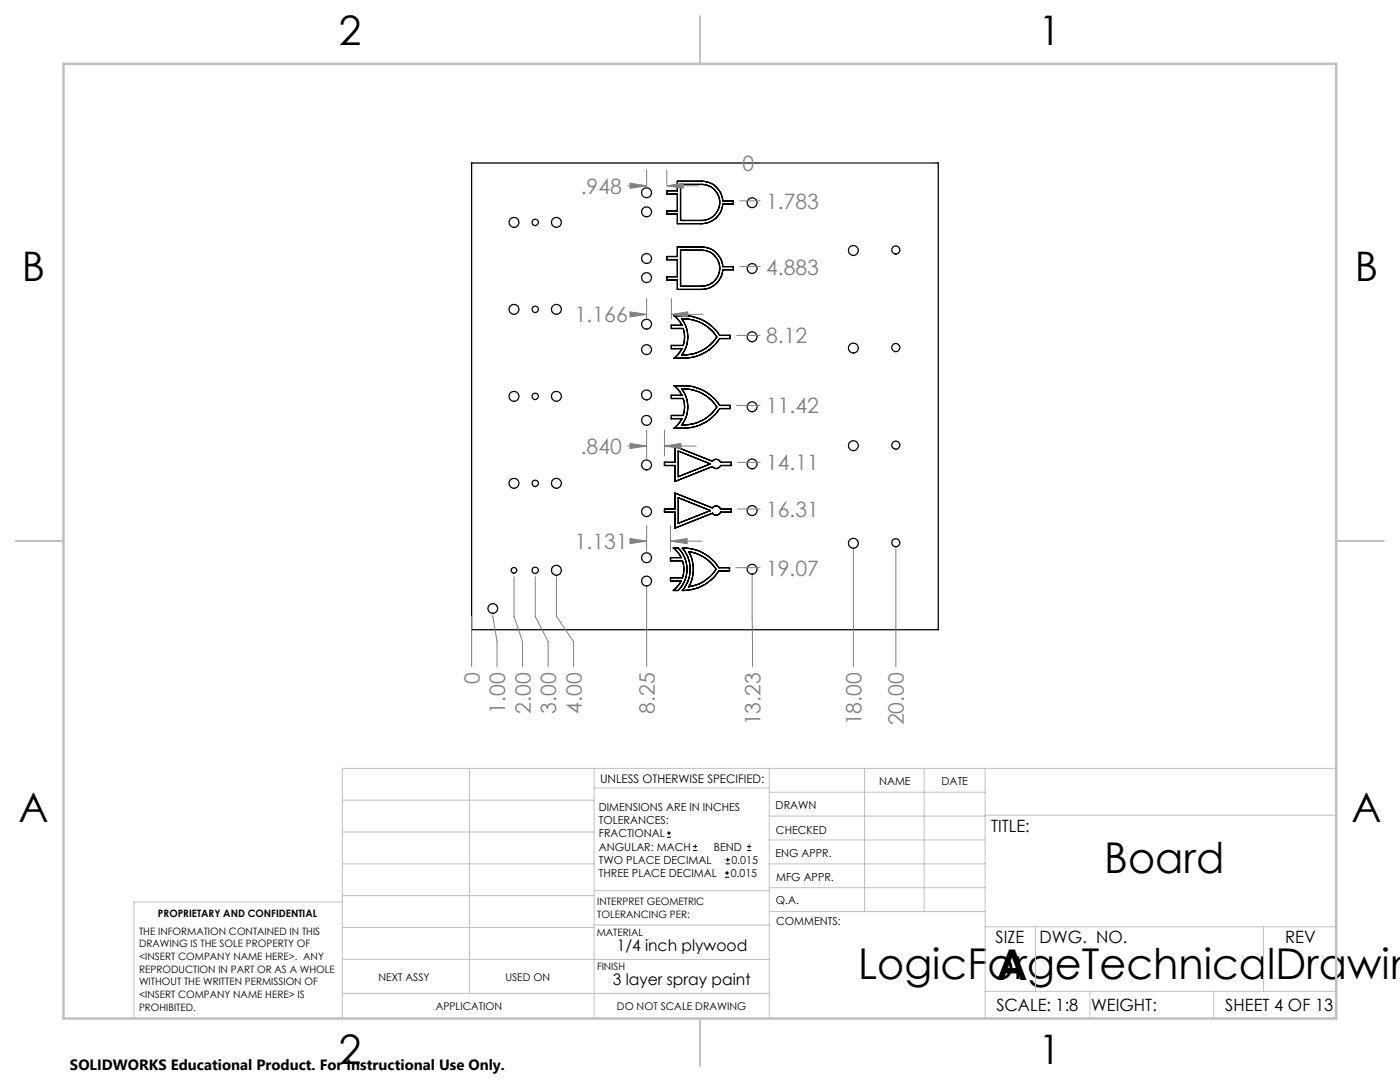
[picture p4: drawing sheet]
<svg xmlns="http://www.w3.org/2000/svg" width="279mm" height="216mm" viewBox="0 0 279 216" stroke-linecap="round" stroke-linejoin="round" font-family="sans-serif">
<g fill="none" stroke="#000" stroke-width=".25">
<path d="M94.1 32.5h93.2v93.2h-93.2zM133.1 38.1h2.1v-1.9h4.9a4.2 4.2 0 0 1 4.2 3.9h2.1v.6h-2.1a4.2 4.2 0 0 1-4.2 3.9h-4.9v-1.9h-2.1v-.6h2.1v-3.4h-2.1zM135.8 36.8h4.3a3.6 3.6 0 0 1 3.6 3.6 3.6 3.6 0 0 1-3.6 3.6h-4.3zM133.1 51.2h2.1v-1.9h4.9a4.2 4.2 0 0 1 4.2 3.9h2.1v.6h-2.1a4.2 4.2 0 0 1-4.2 3.9h-4.9v-1.9h-2.1v-.6h2.1v-3.4h-2.1zM135.8 49.9h4.3a3.6 3.6 0 0 1 3.6 3.6 3.6 3.6 0 0 1-3.6 3.6h-4.3zM134.5 63a9.3 9.3 0 0 1 8.7 3.3l.4 .6h2.1v.7h-2.1a8.5 8.5 0 0 1-7 3.9h-2.1l.7-.7 .9-1.2h-2.1v-.7h2.3a5.2 5.2 0 0 0 0-3.4h-2.3v-.6h2.1l-.9-1.3zM134.5 77a9.3 9.3 0 0 1 8.7 3.3l.4 .6h2.1v.6h-2.1a8.5 8.5 0 0 1-7 3.9h-2.1l.7-.6 .9-1.3h-2.1v-.6h2.3a5.2 5.2 0 0 0 0-3.4h-2.3v-.6h2.1l-.9-1.3zM136 77.6a7.7 7.7 0 0 1 7.1 3.6 7.9 7.9 0 0 1-7.1 3.6 5.8 5.8 0 0 0 0-7.2zM136 63.6a7.7 7.7 0 0 1 7.1 3.6 7.9 7.9 0 0 1-7.1 3.6 5.8 5.8 0 0 0 0-7.2zM134.7 98.4l7.5 3a.95 .95 0 0 1 1.6 .2h2.1v.6h-2.1a.95 .95 0 0 1-1.6 .2l-7.5 3v-3.2h-2.1v-.6h2.1zM134.7 89.1l7.5 2.9a.95 .95 0 0 1 1.6 .3h2.1v.6h-2.1a.95 .95 0 0 1-1.6 .2l-7.5 3v-3.2h-2.1v-.6h2.1zM135.4 90l6.4 2.6-6.4 2.5z"/>
<path d="M135.4 99.3l6.4 2.6-6.4 2.5zM134.4 109.4h.9a5.9 5.9 0 0 1 0 8.4h-.9l1.1-1.1 .4-.8h-2.1v-.6h2.4a5.2 5.2 0 0 0 0-3.4h-2.4v-.6h2.1l-.4-.8zM136.2 109.4a8.4 8.4 0 0 1 7.3 3.9h2.1v.6h-2.1a8.6 8.6 0 0 1-7.3 3.9 6.5 6.5 0 0 0 0-8.4zM137.4 110.1a7.8 7.8 0 0 1 5.5 3.5 8 8 0 0 1-5.5 3.5 7.1 7.1 0 0 0 0-7z"/>
<circle cx="129" cy="38.5" r=".99"/>
<circle cx="102.6" cy="44.4" r=".99"/>
<circle cx="106.8" cy="44.4" r=".64"/>
<circle cx="111" cy="44.4" r=".99"/>
<circle cx="129" cy="42.3" r=".99"/>
<circle cx="129" cy="55.4" r=".99"/>
<circle cx="129" cy="51.6" r=".99"/>
<circle cx="150.1" cy="40.4" r=".98"/>
<circle cx="150.1" cy="53.6" r=".98"/>
<circle cx="170.3" cy="50" r=".99"/>
<circle cx="178.8" cy="49.9" r=".81"/>
<circle cx="102.6" cy="79.1" r=".99"/>
<circle cx="102.6" cy="61.7" r=".99"/>
<circle cx="106.8" cy="61.7" r=".64"/>
<circle cx="106.8" cy="79.1" r=".64"/>
<circle cx="111" cy="79.1" r=".99"/>
<circle cx="111" cy="61.7" r=".99"/>
<circle cx="129" cy="78.8" r=".99"/>
<circle cx="129" cy="69.8" r=".98"/>
<circle cx="129" cy="64.7" r=".98"/>
<circle cx="150.1" cy="67.2" r=".99"/>
<circle cx="170.3" cy="69.5" r=".99"/>
<circle cx="178.8" cy="69.4" r=".81"/>
<circle cx="102.6" cy="96.4" r=".99"/>
<circle cx="106.8" cy="96.4" r=".64"/>
<circle cx="111" cy="96.4" r=".99"/>
<circle cx="129" cy="92.8" r=".99"/>
<circle cx="129" cy="83.9" r=".99"/>
<circle cx="150.1" cy="92.6" r=".99"/>
<circle cx="150.1" cy="81.2" r=".99"/>
<circle cx="170.3" cy="88.9" r=".99"/>
<circle cx="178.8" cy="88.8" r=".81"/>
<circle cx="102.6" cy="113.8" r=".56"/>
<circle cx="106.8" cy="113.8" r=".64"/>
<circle cx="111" cy="113.8" r=".99"/>
<circle cx="129" cy="102.1" r=".99"/>
<circle cx="129" cy="115.9" r=".98"/>
<circle cx="129" cy="111.3" r=".98"/>
<circle cx="150.1" cy="101.9" r=".99"/>
<circle cx="150.1" cy="113.6" r=".98"/>
<circle cx="170.3" cy="108.4" r=".99"/>
<circle cx="178.8" cy="108.3" r=".81"/>
<circle cx="98.3" cy="121.4" r=".96"/>
</g>
<g fill="none" stroke="#000" stroke-width=".2">
<path d="M133.1 167.1h.8M133.1 166.2h.8M133.5 165.8v.9M138.3 169.7h.8M138.3 168.9h.8M138.7 168.5v.8M144.7 175h.8M144.7 174.2h.8M144.8 172.4h.9M144.8 171.6h.9M145.1 173.8v.8M145.2 171.1v.9"/>
<path d="M149.1 169.7h.8M149.1 168.9h.8M149.5 168.5v.8"/>
</g>
<g fill="none" stroke="#808080" stroke-width=".2">
<path d="M125.3 37.1h3.7M125.7 36.5l3.3 .6-3.3 .5zM129 33.9v3.3M133.1 37.1l3.2-.6v1.1zM133.1 33.9v2.9M133.1 37.1h6.3M151.7 32.5h34.3M129 59.5v3.9M134 59.5v4.1M147.6 40.1h4.1M147.6 53.2h4.1M125.7 62.2l3.3 .5-3.3 .6z"/>
<path d="M126.4 62.7h2.6M134 62.7l3.3-.5v1.1zM134 62.7h6.3M147 66.9h4.7M125.3 89h3.7M125.7 88.5l3.3 .5-3.3 .5zM129 85.8v5.7M132.6 89l3.3-.5v1zM132.6 85.8v5.2M132.6 89h6.4M147 80.9h4.7M147.2 92.3h4.5"/>
<path d="M102.6 115.1v7.9l1.7 5v5M106.8 115.1v7.9l2.6 5v5M111.1 115.1v7.9l3.4 5v5M125.7 107.5l3.3 .5-3.3 .5zM126.4 108h2.6M129 117.2v15.8M129 104.8v5.2M133.8 108l3.3-.5v1zM133.8 104.8v5.2M133.8 108h6.4M146.9 113.3h4.8M147.2 101.6h4.5"/>
<path d="M150.1 114.8l.1 18.2M170.3 109.7v23.3M178.8 109.6v23.4M94.1 123v10M98.4 122.7l.8 5.3v5"/>
</g>
<g fill="none" stroke="#c0c0c0" stroke-width=".2">
<path d="M68.3 159.7h50.3M93.7 153.3v44.9M118.6 153.3v49.9M118.6 157.2h34.9M153.5 153.3v49.9M153.5 158.1h43.1M172.5 153.3v28.6M184.4 153.3v28.6M196.6 153.3v49.9M266.7 153.3h-198.4v49.9M68.3 178.7h50.3M68.3 172.4h50.3"/>
<path d="M68.3 166h50.3M68.3 180h-41.6v23.2M118.6 177.7h35M153.5 167.6h43.1M153.5 162.8h43.1M153.5 172.4h43.1M153.5 177.1h43.1M196.6 162.7h70.1M68.3 198.2h85.2M68.3 191.4l85.2 .1M68.3 185.1h50.3M118.6 184.6h35"/>
<path d="M153.6 181.9h43M196.6 197.8h70.1M196.6 184.9h70.1M206.7 184.9v12.9M217.5 197.8v5.4M242.2 197.8v5.4M252.2 184.9v12.9"/>
</g>
<path d="M139.7 3.2v9.5M3.1 107.9h9.6M266.7 107.9h9.5M139.7 203.2v9.6" fill="none" stroke="#c0c0c0" stroke-width=".25"/>
<path d="M12.7 12.7h254v190.5h-254z" fill="none" stroke="#c0c0c0" stroke-width=".5"/>
<path d="M125.7 36.5l3.3 .6-3.3 .5zM133.1 37.1l3.2-.6v1.1zM125.7 62.2l3.3 .5-3.3 .6zM134 62.7l3.3-.5v1.1zM132.6 89l3.3-.5v1zM125.7 88.5l3.3 .5-3.3 .5zM125.7 107.5l3.3 .5-3.3 .5zM133.8 108l3.3-.5v1z" fill="#808080"/>
<g font-size="8.5">
<text x="220.4" y="174.2">Board</text>
<text x="171.3" y="195.4">LogicForgeTechnicalDrawin</text>
<text x="198.9" y="195.5">A</text>
</g>
<g font-size="8.1">
<text x="67.6" y="8.9">2</text>
<text x="207.3" y="8.9">1</text>
<text x="4.4" y="56.2">B</text>
<text x="270.4" y="56.2">B</text>
<text x="3.7" y="164.1">A</text>
<text x="269.7" y="164.1">A</text>
<text x="67.6" y="212.4">2</text>
<text x="207.3" y="212.4">1</text>
</g>
<g font-size="4.2" fill="#808080">
<text x="148.2" y="34.1">0</text>
<text x="115.9" y="38.6">.948</text>
<text x="152.9" y="41.7">1.783</text>
<text x="152.9" y="54.8">4.883</text>
<text x="114.7" y="64.3">1.166</text>
<text x="152.9" y="68.5">8.12</text>
<text x="152.9" y="82.5">11.42</text>
<text x="115.9" y="90.6">.840</text>
<text x="152.9" y="93.8">14.11</text>
<text x="152.9" y="103.1">16.31</text>
<text x="114.7" y="109.6">1.131</text>
<text x="152.9" y="114.8">19.07</text>
<text x="95.7" y="136.5" transform="rotate(-90 95.7 136.5)">0</text>
<text x="100.8" y="142.4" transform="rotate(-90 100.8 142.4)">1.00</text>
<text x="105.9" y="142.4" transform="rotate(-90 105.9 142.4)">2.00</text>
<text x="111" y="142.4" transform="rotate(-90 111 142.4)">3.00</text>
<text x="116.1" y="142.4" transform="rotate(-90 116.1 142.4)">4.00</text>
<text x="130.7" y="142.4" transform="rotate(-90 130.7 142.4)">8.25</text>
<text x="151.8" y="144.7" transform="rotate(-90 151.8 144.7)">13.23</text>
<text x="171.9" y="144.7" transform="rotate(-90 171.9 144.7)">18.00</text>
<text x="180.4" y="144.7" transform="rotate(-90 180.4 144.7)">20.00</text>
</g>
<g font-size="3.4">
<text x="197.8" y="166">TITLE:</text>
<text x="198.7" y="188.1">SIZE</text>
<text x="207.5" y="188.1">DWG. NO.</text>
<text x="256.5" y="188.2">REV</text>
<text x="198.8" y="201.7">SCALE: 1:8</text>
<text x="217.7" y="201.8">WEIGHT:</text>
<text x="244.5" y="201.7">SHEET 4 OF 13</text>
</g>
<g font-size="3.2">
<text x="123.1" y="189.8">1/4 inch plywood</text>
<text x="122.3" y="196.6">3 layer spray paint</text>
</g>
<text font-size="3" x="14" y="213.5">SOLIDWORKS Educational Product. For Instructional Use Only.</text>
<text font-size="2.4" x="119.8" y="156.2">UNLESS OTHERWISE SPECIFIED:</text>
<g font-size="2.2">
<text x="119.5" y="161.8">DIMENSIONS ARE IN INCHES</text>
<text x="154.8" y="161.4">DRAWN</text>
<text x="175.4" y="156.6">NAME</text>
<text x="187.9" y="156.7">DATE</text>
<text x="119.5" y="164.4">TOLERANCES:</text>
<text x="119.5" y="167.1">FRACTIONAL</text>
<text x="154.9" y="166.3">CHECKED</text>
<text x="119.5" y="169.7">ANGULAR: MACH</text>
<text x="119.5" y="172.4">TWO PLACE DECIMAL</text>
<text x="142.5" y="169.7">BEND</text>
<text x="146" y="172.4">0.015</text>
<text x="154.8" y="171">ENG APPR.</text>
<text x="119.5" y="175">THREE PLACE DECIMAL</text>
<text x="145.8" y="175">0.015</text>
<text x="154.9" y="175.7">MFG APPR.</text>
<text x="154.9" y="180.4">Q.A.</text>
<text x="154.9" y="184.6">COMMENTS:</text>
</g>
<g font-size="2.1">
<text x="75.5" y="195.7">NEXT ASSY</text>
<text x="100.9" y="195.7">USED ON</text>
<text x="86.9" y="201.5">APPLICATION</text>
<text x="123.1" y="201.6">DO NOT SCALE DRAWING</text>
</g>
<g font-size="2">
<text x="31.5" y="182.9">PROPRIETARY AND CONFIDENTIAL</text>
<text x="119.2" y="180.6">INTERPRET GEOMETRIC</text>
<text x="119.2" y="183.1">TOLERANCING PER:</text>
<text x="27.8" y="186.5">THE INFORMATION CONTAINED IN THIS</text>
<text x="27.8" y="189">DRAWING IS THE SOLE PROPERTY OF</text>
<text x="27.8" y="191.6">&lt;INSERT COMPANY NAME HERE&gt;. ANY</text>
<text x="119.1" y="186.7">MATERIAL</text>
<text x="27.8" y="194.1">REPRODUCTION IN PART OR AS A WHOLE</text>
<text x="27.8" y="196.6">WITHOUT THE WRITTEN PERMISSION OF</text>
<text x="119.1" y="193.5">FINISH</text>
<text x="27.8" y="199.1">&lt;INSERT COMPANY NAME HERE&gt; IS</text>
<text x="27.8" y="201.7">PROHIBITED.</text>
</g>
</svg>
